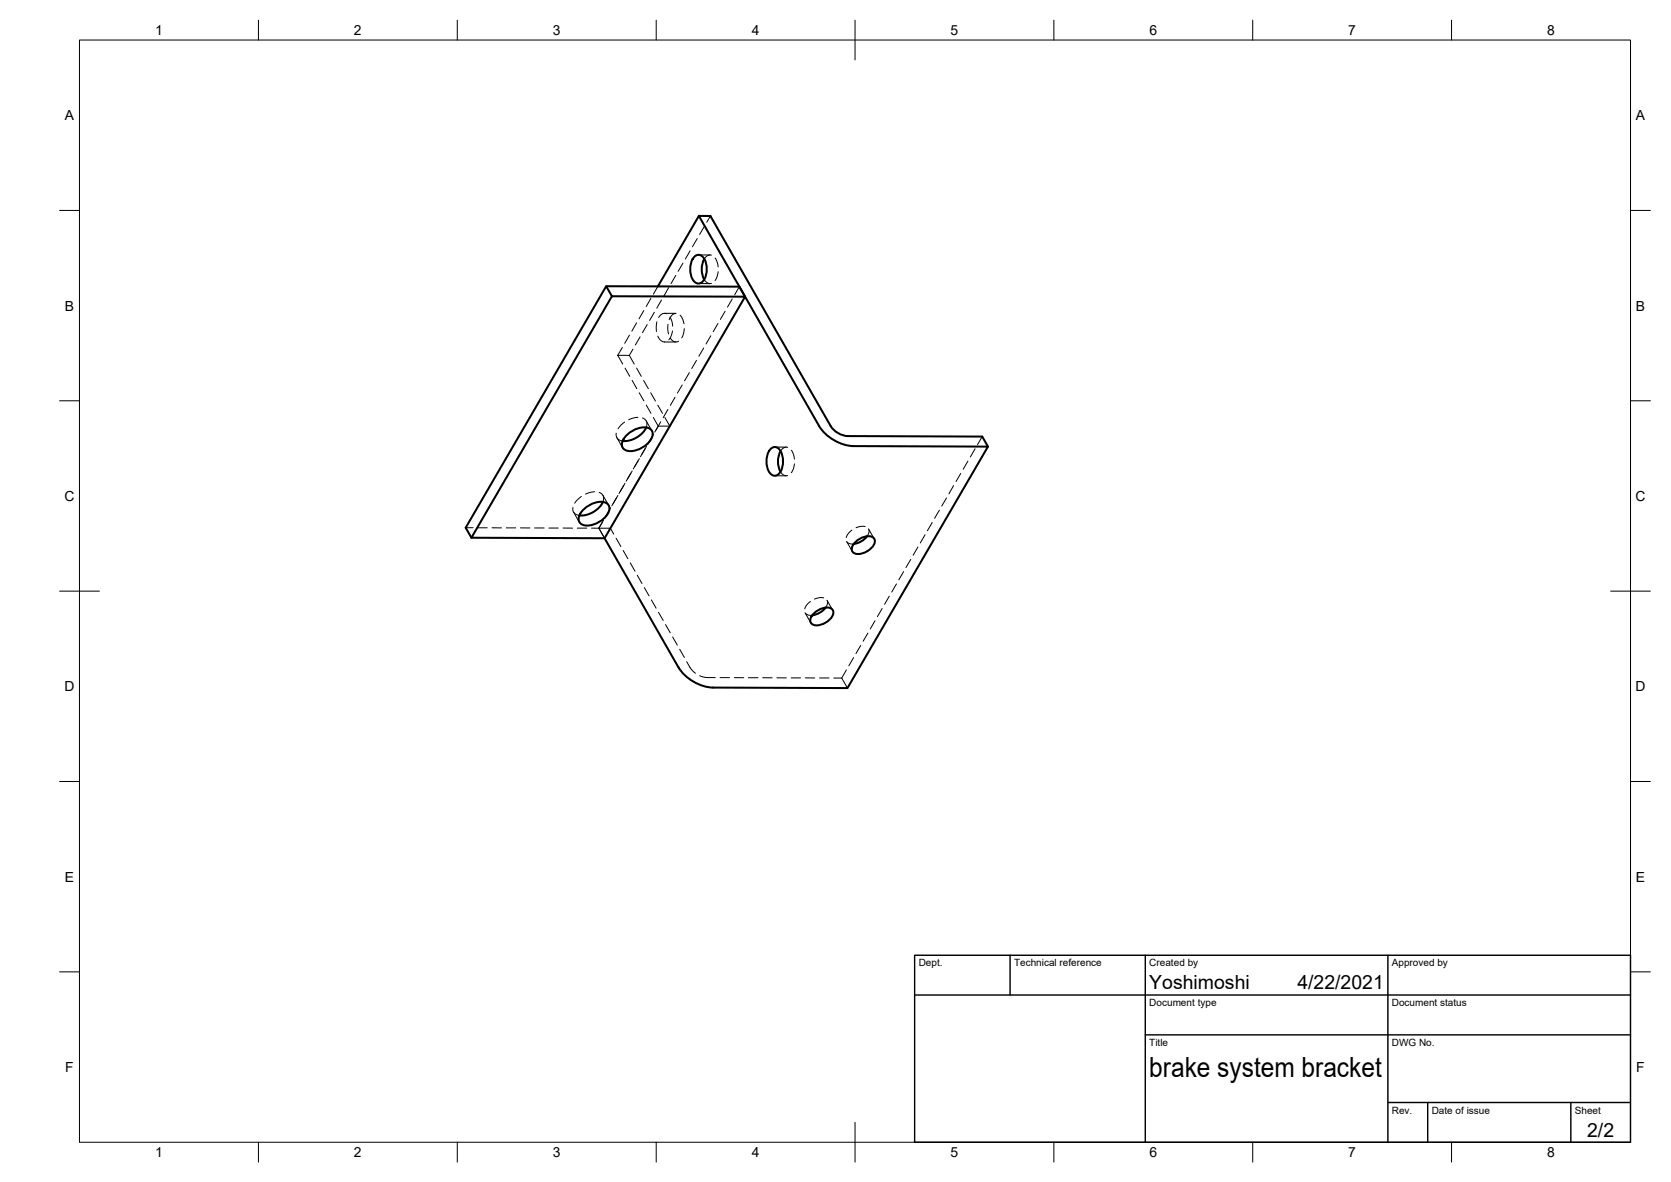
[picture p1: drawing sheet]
<svg xmlns="http://www.w3.org/2000/svg" width="420mm" height="297mm" viewBox="0 0 420 297" stroke-linecap="round" stroke-linejoin="round" font-family="sans-serif">
<!-- layer: Visible -->
<g fill="none" stroke="#000" stroke-width=".51">
<path d="M175.7 54.3l30.2 52.7a11.1 11.1 0 0 0 8.7 5.1M152.4 71.9l1.5 2.6M153.9 74.5l33.4 .1-35.3 60.7-33.5-.2zM165.4 72l10.3-17.7h2.9l30.3 52.7a5.5 5.5 0 0 0 4.3 2.6M174.5 64.6a1.5 1.5 0 0 1 2.6 .5 5 5 0 0 1-.8 6 1.75 1.75 0 0 1-2.4-1.5 5.4 5.4 0 0 1 .6-5zM177.1 65.1a5.6 5.6 0 0 0 0 5.1M185.9 72l-33.5-.1-35.3 60.7 1.4 2.5M157.7 109.2a5.6 5.6 0 0 1 5.6-1.5 2.05 2.05 0 0 1 0 3.3 5.9 5.9 0 0 1-6.1 2.1 2.05 2.05 0 0 1 0-3.3zM162.5 107.4a6.4 6.4 0 0 1-5.9 3.4M193.7 112.9a1.5 1.5 0 0 1 2.6 .5 5 5 0 0 1-.8 6 1.75 1.75 0 0 1-2.4-1.5 5.4 5.4 0 0 1 .6-5zM196.3 113.4a5.6 5.6 0 0 0-.1 5.1M213.2 109.6l33.8 .1 1.4 2.5"/>
<path d="M214.6 112.1l33.8 .1-35.3 60.7-33.8-.1M146.9 127.9a5.6 5.6 0 0 1 5.6-1.5 2.05 2.05 0 0 1-.1 3.3 5.9 5.9 0 0 1-6.1 2.1 2.05 2.05 0 0 1 0-3.3zM151.6 126.1a6.4 6.4 0 0 1-5.9 3.4M152 135.3l18.6 32.4a11.1 11.1 0 0 0 8.7 5.1M215.3 136a3.6 3.6 0 0 1 4.4-.8 2.07 2.07 0 0 1-.9 2.8 3.6 3.6 0 0 1-4.4 .7 2.07 2.07 0 0 1 .9-2.7zM218 134.8l-1.2 1.1-1 .5-1.1 .3M204.9 153.9a3.6 3.6 0 0 1 4.4-.7 2.07 2.07 0 0 1-.9 2.7 3.6 3.6 0 0 1-4.4 .8 2.07 2.07 0 0 1 .9-2.8zM207.6 152.7l-1.2 1.1-1.1 .6-1.1 .2"/>
</g>
<!-- layer: Hidden -->
<g fill="none" stroke="#000" stroke-width=".25">
<path d="M175.3 60l-1.2 2M177.1 56.9l-1.2 2M178.6 54.3l-.9 1.5M161.9 78.1l-1.2 2M163.7 75l-1.2 2M164.5 78.5l-1.2 2M165.4 72l-1.1 1.9M166.3 75.4l-1.2 2.1M167.1 78.7h2.9M167.6 78.9l-.6-.2-.6 .2-.8 .9M168.1 72.3l-1.2 2.1M168.5 79.7l.4 .9 .2 1.4"/>
<path d="M169.9 78.8l-1 .5-.6 1.1M169.9 69.2l-1.2 2.1M171 79.2l.5 .7 .5 1.5M171.7 66.1l-1.2 2.1M173.5 63l-1.2 2.1M175.6 71.3h2.9M175.6 64.1h2.9M177.1 70.2l.8 .9 1 .1M178.9 64.1l-1 .1-.8 .9M179.8 64.8l.5 1.1 .3 1.2M180.6 68.3l-.3 1.2-.5 1M182.3 78.2l-1.2 2.1"/>
<path d="M184.1 75.1l-1.2 2.1M185.9 72l-1.2 2.1M155.3 89.3l1.3 2.2M155.3 89.3h2.9M156.5 87.3l-1.2 2M157.2 92.5l1.1 2.1M158.2 89.3l1.3 2.2M158.3 84.2l-1.2 2.1M158.9 95.6l1.2 2.1M159.2 87.7l-1 1.6M160.1 92.5l1.1 2.1M160.1 81.1l-1.2 2.1"/>
<path d="M160.7 98.7l1.2 2.1M161 84.7l-1.3 2M161.8 95.6l1.2 2.1M162.7 81.6l-1.2 2M163.6 98.7l1.2 2.1M165.2 80.9l-.1 2.4M165.4 84.5l.6 1 .6 .4h.5M167.1 85.9h2.9M168 81.5l-.1 1.1 .2 1.3M168.6 85l.5 .6 .6 .3 .9-.1M169.1 83.2l-.3 1.1-.6 1.1M169.7 99.8l-1.1 2.1"/>
<path d="M171.5 96.7l-1.2 2.1M172 82.6l-.2 1.4-.4 .9M173.3 93.6l-1.2 2.1M175.1 90.6l-1.2 2M176.9 87.5l-1.2 2M178.7 84.4l-1.2 2.1M180.5 81.3l-1.2 2.1M154.9 108.8a1.64 1.64 0 0 0 1.6 2M155.1 110l1.4 2.5M157.1 106.1l-.9 .7-.8 .9M159 118.3l-1.6 2.6M160.4 104.9l-2.3 .6"/>
<path d="M160.8 115.3l-1.6 2.5M161.6 105a1.65 1.65 0 0 1 .9 2.4M162.2 112.7l-1.2 2.1M162.5 105.8l1.4 2.5M162.5 101.8l1.2 2.1M162.6 112.2l-1.2 2M164 109.6l-1.2 2.1M164.3 104.9l1.2 2.2M164.3 109.1l-1.1 2M165.4 101.8l1.2 2.1M166.1 106l-1.1 2.1M167.2 104.9l1.2 2.2h-2.9l-.9 1.5"/>
<path d="M167.9 102.9l-1.1 2.1M194.8 119.6h2.9M194.8 112.4h2.9M196.2 118.5l.8 .9 1.1 .1M198.1 112.4l-1 .2-.8 .8M199 113.1l.5 1.1 .2 1.2M199.7 116.6l-.2 1.2-.5 1M241.6 119l-1.2 2M243.4 115.9l-1.2 2M245.2 112.8l-1.2 2M247 109.7l-1.2 2M117.1 132.6h1.9"/>
<path d="M120.1 132.6h2.4M123.7 132.6l2.4 .1M127.3 132.7h2.4M130.9 132.7h2.3M134.4 132.7h2.4M138 132.7h2.4M141.6 132.7h2.4M144.1 127.5a1.67 1.67 0 0 0 1.5 2M144.2 128.7l1.4 2.5M145.1 132.7h2.4M146.2 124.8l-1.7 1.7M148.7 132.7h1.9"/>
<path d="M149.5 123.6l-2.3 .6M150.6 132.7l1.4 2.6M150.7 123.7a1.63 1.63 0 0 1 .9 2.4M151.4 131.2l-.8 1.5h2.9l.8 1.5M151.6 124.5l1.4 2.5M151.8 130.7l-1.2 2M153.2 128.2l-1.1 2M153.6 127.6l-1.2 2.1M154.9 135.3l1.2 2M155 125.1l-1.2 2M155.4 124.5l-1.2 2.1M156.7 138.4l1.2 2"/>
<path d="M157.2 121.4l-1.6 2.6M212.9 136.1l1.4 2.5M213 136.2l.8 .5h.9M214.2 133.2l-.8 .8-.6 1.1M217.6 132.3h-1.3l-1.1 .3M218.4 132.9l1.4 2.5M218.4 133.1l.1 .6-.5 1.1M230.8 137.5l-1.2 2M232.6 134.4l-1.2 2M234.4 131.3l-1.2 2.1M236.2 128.2l-1.2 2.1M238 125.1l-1.2 2.1"/>
<path d="M239.8 122l-1.2 2.1M158.5 141.5l1.2 2M160.2 144.6l1.2 2M162 147.7l1.2 2M163.8 150.8l1.2 2M165.6 153.9l1.2 2M167.3 157l1.2 2M202.4 154l1.5 2.5M202.5 154.1l.9 .5h.8M203.8 151.2l-.9 .7-.6 1.1M207.1 150.2h-.8l-1.5 .4M207.9 150.8l1.5 2.6"/>
<path d="M208 151l.1 .6-.5 1.1M218.2 159.1l-1.2 2M220 156l-1.2 2.1M221.8 152.9l-1.2 2.1M223.6 149.8l-1.2 2.1M225.4 146.7l-1.2 2.1M227.2 143.6l-1.2 2.1M229 140.6l-1.2 2M169.1 160.1l1.2 2M170.9 163.2l1.2 2M172.7 166.3l1.1 1.8 1.1 1.1M175.9 169.8l1.5 .5h2.5"/>
<path d="M181.1 170.3h2.3M184.6 170.3h2.4M188.2 170.3h2.4M191.8 170.3h2.4M195.3 170.3l2.4 .1M198.9 170.4h2.4M202.5 170.4h2.4M206.1 170.4h2.3M209.6 170.4h2M211.6 170.4l1.5 2.5M212.8 168.3l-1.2 2.1M214.6 165.3l-1.2 2"/>
<path d="M216.4 162.2l-1.2 2"/>
</g>
<!-- layer: Border -->
<g fill="none" stroke="#000" stroke-width=".25">
<path d="M20 10.1h390v276.9h-390zM65 5.1v5M115 5.1v5M165 5.1v5M215 5.1v10M265 5.1v5M315 5.1v5M365 5.1v5M15 52.9h5M410 52.9h5M15 100.7h5M410 100.7h5"/>
<path d="M15 148.6h10M405 148.6h10M15 196.4h5M410 196.4h5M15 244.2h5M410 244.2h5M65 287v5M115 287v5M165 287v5M215 282.1v9.9M265 287v5M315 287v5"/>
<path d="M365 287v5"/>
</g>
<!-- layer: TitleBlock -->
<path d="M230 240.1h180v46.9h-180zM230 250h180M254 240.1v9.9M288 240.1v46.9M349 240.1v46.9M288 260.1h122M349 277.1h61M359 277.1v9.9M395 277.1v9.9" fill="none" stroke="#000" stroke-width=".36"/>
<text font-size="7" x="289" y="270.6">brake system bracket</text>
<g font-size="4.9">
<text x="289" y="248.5">Yoshimoshi</text>
<text x="326.2" y="248.5">4/22/2021</text>
<text x="399.1" y="285.7">2/2</text>
</g>
<g font-size="3.5">
<text x="39" y="8.8">1</text>
<text x="89" y="8.8">2</text>
<text x="139" y="8.8">3</text>
<text x="189" y="8.8">4</text>
<text x="239" y="8.8">5</text>
<text x="289" y="8.8">6</text>
<text x="339" y="8.8">7</text>
<text x="389" y="8.8">8</text>
<text x="16.3" y="30.2">A</text>
<text x="411.3" y="30.2">A</text>
<text x="16.3" y="78">B</text>
<text x="411.3" y="78">B</text>
<text x="16.2" y="125.9">C</text>
<text x="411.2" y="125.9">C</text>
<text x="16.2" y="173.7">D</text>
<text x="411.2" y="173.7">D</text>
<text x="16.3" y="221.6">E</text>
<text x="411.3" y="221.6">E</text>
<text x="16.4" y="269.4">F</text>
<text x="411.4" y="269.4">F</text>
<text x="39" y="290.8">1</text>
<text x="89" y="290.8">2</text>
<text x="139" y="290.8">3</text>
<text x="189" y="290.8">4</text>
<text x="239" y="290.8">5</text>
<text x="289" y="290.8">6</text>
<text x="339" y="290.8">7</text>
<text x="389" y="290.8">8</text>
</g>
<g font-size="2.5">
<text x="231" y="242.9">Dept.</text>
<text x="255" y="242.9">Technical reference</text>
<text x="289" y="242.9">Created by</text>
<text x="350" y="242.9">Approved by</text>
<text x="289" y="252.8">Document type</text>
<text x="350" y="252.8">Document status</text>
<text x="289" y="262.9">Title</text>
<text x="350" y="262.9">DWG No.</text>
<text x="350" y="279.9">Rev.</text>
<text x="360" y="279.9">Date of issue</text>
<text x="396" y="279.9">Sheet</text>
</g>
</svg>
